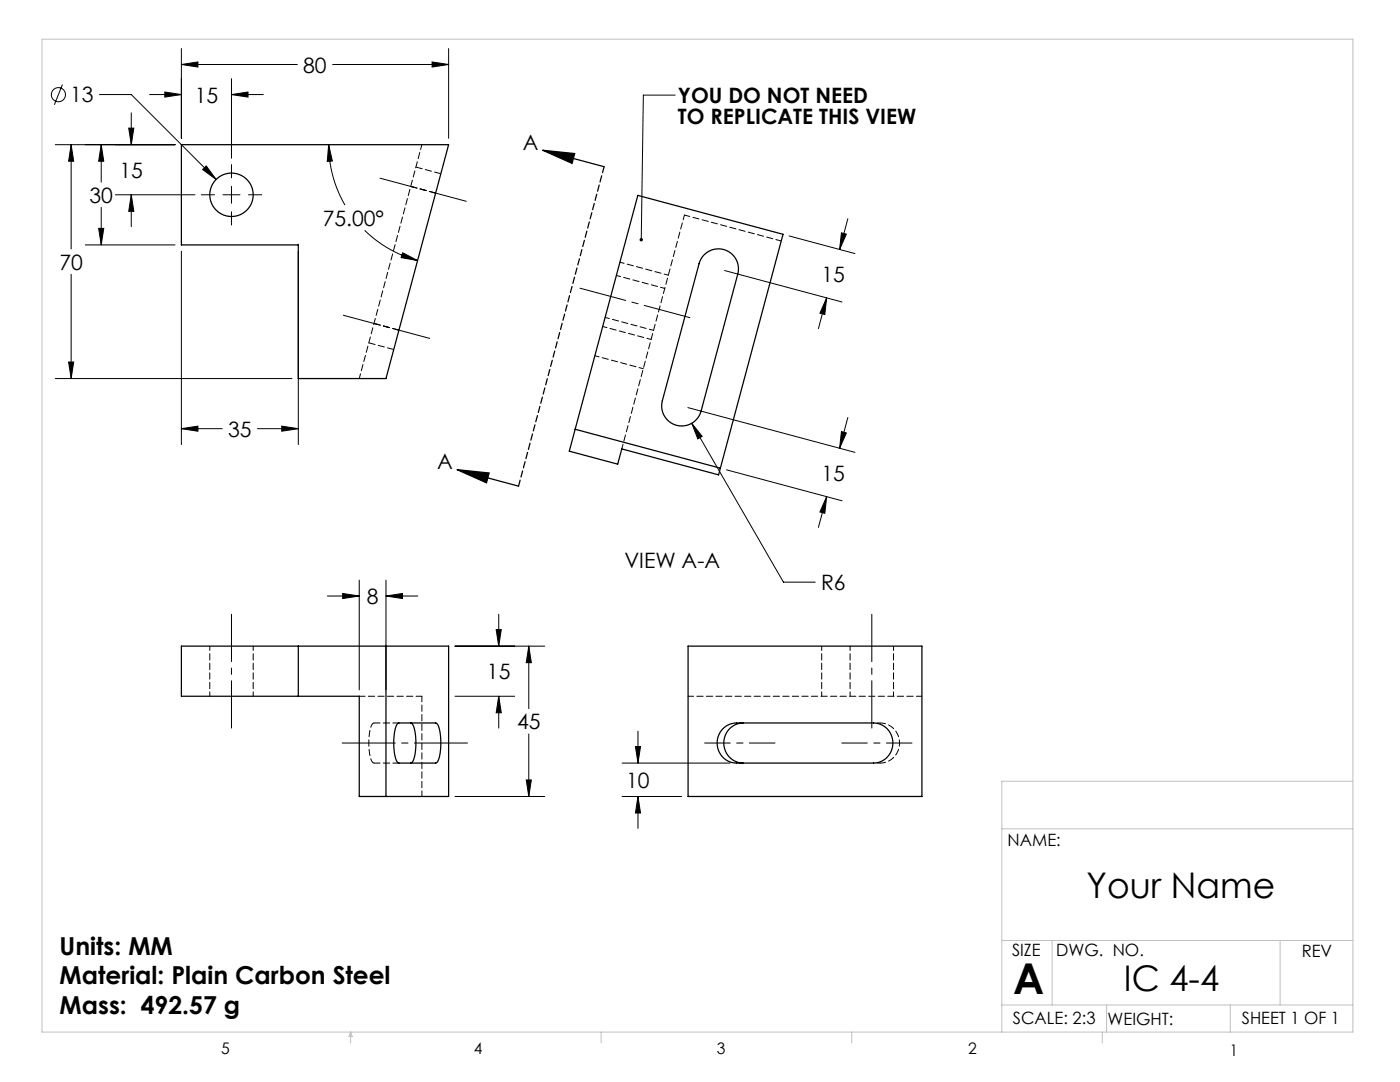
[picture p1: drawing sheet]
<svg xmlns="http://www.w3.org/2000/svg" width="279mm" height="216mm" viewBox="0 0 279 216" stroke-linecap="round" stroke-linejoin="round" font-family="sans-serif">
<g fill="none" stroke="#000" stroke-width=".2">
<path d="M12.5 16.9l-1.7 4M19.8 18.9h6.4l16.9 16.9M29.8 18.9h6.4M32.9 18.4l3.3 .5-3.3 .5zM36.2 12.9l3.3-.5v1zM36.2 9.7v17.9M36.2 12.9h23.1M46.2 15.7v15.9M46.2 18.9h6.3M46.2 18.9l3.3-.5v1zM66.4 12.9h23.1M86.2 12.4l3.3 .5-3.3 .5z"/>
<path d="M89.5 9.7v17.9M134.7 19h-6.3l-.4 28.8M11 28.9h23.9M14.2 28.9l.5 3.3h-1zM14.2 28.9v20.8M20.2 28.9l.5 3.3h-1zM20.2 28.9v7.4M23 38.9h15.9M25.7 25.6h1l-.5 3.3zM26.2 22.5v6.4M26.2 38.9v6.3M26.2 38.9l.5 3.3h-1z"/>
<path d="M40.2 38.9h2.6M40.4 33.8l.8-.7 1.9 2.7zM44.5 38.9h3.4M46.2 32.8v2.7M46.2 37.2v3.4M49.6 38.9h2.6M65.6 28.9l.7 3.2-1 .1zM65.6 28.9a23.9 23.9 0 0 0 3.2 12M14.2 54.7v20.8M17 48.9h17.9M19.7 45.6h1l-.5 3.3zM20.2 41.4v7.5"/>
<path d="M36.2 50.1v38.6M46.2 42.3v2.6M59.5 50.1v38.6M72.8 46a23.9 23.9 0 0 0 10.5 6M80.4 50.4l2.9 1.6-3.3-.6zM144.6 54l23.4 6.3M157.5 47.1l13.1 3.5M165 59.4l-1.7 6.2M165 59.4l-.4 3.4-1-.3zM167.9 46.5l1 .2-1.3 3.1zM169.2 43.6l-1.6 6.2M11 75.5h47.3"/>
<path d="M13.7 72.2h1l-.5 3.3zM36.2 85.5l3.3-.5v1zM36.2 85.5h8.1M51.4 85.5h8.1M56.2 85l3.3 .5-3.3 .5zM137.3 81.3l33.3 9M138 84.5l2.1 2.6-.8 .5zM138 84.5l18.3 31.7h6.4M145 93.7l23 6.2M165 99.1l-1.7 6.1M165 99.1l-.4 3.3-1-.2zM167.9 86.1l1 .3-1.3 3z"/>
<path d="M169.2 83.3l-1.6 6.1M65.3 118.9h6.4M68.4 118.4l3.3 .5-3.3 .5zM71.7 115.8v21.9M77 118.9l3.3-.5v1zM77 115.8v21.9M77 118.9h6.4M90.8 138.9h11.9M90.8 128.9h17.9M99 125.6h1l-.5 3.3zM99.5 122.6v6.3M99.5 138.9v6.4"/>
<path d="M99.5 138.9l.5 3.3h-1zM105.5 128.9v12.5M105.5 128.9l.5 3.3h-1zM90.8 158.9h17.9M105 155.6h1l-.5 3.3zM105.5 146.4v12.5M124.1 158.9h12M124.1 152.3h21.6M126.8 149h1l-.5 3.3zM127.3 145.9v6.4M127.3 158.9v6.4M127.3 158.9l.5 3.3h-1z"/>
<circle cx="11.7" cy="18.9" r="1.41"/>
</g>
<g fill="none" stroke="#000" stroke-width=".25">
<path d="M36.2 28.9h53.3l-12.5 46.6h-17.5v-26.6h-23.3zM108.3 30l6.4 .6-.5 2zM108.3 30l12.3 3.3M127.3 39l29 7.8-12.9 48-19.3-5.2-.8 3-9.7-2.6zM140.4 51a4 4 0 0 1 4.9-.9 4 4 0 0 1 1.9 4.6l-7.3 27.3a4 4 0 0 1-4.9 2.9 4 4 0 0 1-2.8-4.9l7.3-27.4 .4-.8zM91.2 93.7l6.4 .7-.5 1.9zM91.2 93.7l12.3 3.3M114.8 85.7l29 7.7M36.2 128.9h53.3v30h-17.8v-20h-35.5zM59.5 128.9v10M77 128.9v30M137.3 128.9h46.7v30h-46.7z"/>
<path d="M79.4 144.4l.2-.1h7.3a2.71 2.71 0 0 1 1 2.4v2.7a4.1 4.1 0 0 1-.8 2.8l-7.5 .1a2.71 2.71 0 0 1-.9-2.5l-.1-2.7a5.3 5.3 0 0 1 .8-2.7zM82 144.3a2.71 2.71 0 0 1 .9 2.4l.1 2.7a4.1 4.1 0 0 1-.9 2.8l-.1 .1M144.2 145.5l.7-.6 .8-.4 1.3-.2h27.3a4 4 0 0 1 3.9 4 4 4 0 0 1-3.9 4h-27.3a4 4 0 0 1-3.6-2.5 4 4 0 0 1 .8-4.3zM148.3 144.3a4 4 0 0 0-3.8 4 4 4 0 0 0 3.8 4"/>
<circle cx="46.2" cy="38.9" r="4.3"/>
</g>
<path d="M103.5 97l17.1-63.7" fill="none" stroke="#000" stroke-width=".25" stroke-dasharray="1.3 .6"/>
<path d="M75.8 35.6l17.3 4.6M68.5 62.9l17.2 4.6" fill="none" stroke="#000" stroke-width=".2" stroke-dasharray="15.2 1.3 1.3 1.3" stroke-dashoffset="8.2"/>
<path d="M115.8 57.5l21.9 5.9M46.2 122.6v22.7M174 122.6v22.7" fill="none" stroke="#000" stroke-width=".2" stroke-dasharray="15.2 1.3 1.3 1.3" stroke-dashoffset="5.8"/>
<path d="M68.3 148.3h25" fill="none" stroke="#000" stroke-width=".2" stroke-dasharray="15.2 1.3 1.3 1.3" stroke-dashoffset="4.6"/>
<path d="M154.7 148.3h-14.1M182 148.3h-14" fill="none" stroke="#000" stroke-width=".2" stroke-dasharray="15.2 1.3 1.3 1.3" stroke-dashoffset="10.1"/>
<g fill="none" stroke="#c0c0c0" stroke-width=".2">
<path d="M8.4 7.8h261.6v198.1h-261.6zM270 155.9h-70.1v50M199.9 165.4h70.1M199.9 187.7h70.1M210 187.7v12.8M255.5 187.7v12.8M70 205.9v2.2M70 205.9l.3 .9h-.7zM120 205.9v2.2M170 205.9v2.2M199.9 200.5h70.1M220 205.9v2.2"/>
<path d="M220.8 200.5v5.4M245.5 200.5v5.4"/>
</g>
<g fill="#000">
<path d="M127.7 47.6a.34 .34 0 0 1 .6 .1 .34 .34 0 0 1-.3 .5v-.4v.4a.34 .34 0 0 1-.3-.2 .34 .34 0 0 1 0-.4z"/>
<path d="M91.2 93.7l6.4 .7-.5 1.9zM108.3 30l6.4 .6-.5 2z"/>
<path d="M99.5 138.9l.5 3.3h-1zM99 125.6h1l-.5 3.3zM77 118.9l3.3-.5v1zM68.4 118.4l3.3 .5-3.3 .5zM105.5 128.9l.5 3.3h-1zM105 155.6h1l-.5 3.3zM36.2 12.9l3.3-.5v1zM86.2 12.4l3.3 .5-3.3 .5zM20.2 28.9l.5 3.3h-1zM19.7 45.6h1l-.5 3.3zM36.2 85.5l3.3-.5v1zM56.2 85l3.3 .5-3.3 .5zM14.2 28.9l.5 3.3h-1zM13.7 72.2h1l-.5 3.3zM65.6 28.9l.7 3.2-1 .1zM80.4 50.4l2.9 1.6-3.3-.6zM40.4 33.8l2.7 2-1.9-2.7zM26.2 38.9l.5 3.3h-1zM25.7 25.6h1l-.5 3.3zM46.2 18.9l3.3-.5v1zM32.9 18.4l3.3 .5-3.3 .5zM126.8 149h1l-.5 3.3zM127.3 158.9l.5 3.3h-1zM138 84.5l1.3 3.1 .8-.5zM165 59.4l-.4 3.4-1-.3zM167.9 46.5l1 .2-1.3 3.1zM167.9 86.1l1 .3-1.3 3zM165 99.1l-.4 3.3-1-.2z"/>
</g>
<path d="M71.7 138.9h12.5M74.6 152.3h5M74.6 144.3h5M74.6 144.3a2.71 2.71 0 0 0-.9 2.4l-.1 2.7a4.1 4.1 0 0 0 .9 2.8l.1 .1" fill="none" stroke="#000" stroke-width=".2" stroke-dasharray="1.3 .6" stroke-dashoffset=".1"/>
<path d="M155.9 48.1l-19.3-5.2M137.3 138.9h46.7M84.2 158.9v-20M175.7 152.3a4 4 0 0 0 3.8-4 4 4 0 0 0-3.8-4" fill="none" stroke="#000" stroke-width=".2" stroke-dasharray="1.3 .6" stroke-dashoffset=".2"/>
<path d="M123.7 52.3l9.7 2.6M132.7 57.6l-9.7-2.6M118.7 71l9.7 2.6M120.3 65.1l9.6 2.6M120.8 63.3l9.6 2.6M41.9 128.9v10M50.5 138.9v-10M164 128.9v10M169.7 128.9v10M178.3 138.9v-10" fill="none" stroke="#000" stroke-width=".2" stroke-dasharray="1.3 .6" stroke-dashoffset=".4"/>
<path d="M71.7 75.5l12.5-46.6M124.1 89.6l12.5-46.7" fill="none" stroke="#000" stroke-width=".2" stroke-dasharray="1.3 .6" stroke-dashoffset=".3"/>
<path d="M82 37.2l4.9 1.3M88 34.7l-5-1.4M73.6 68.4l5 1.3M74.6 64.5l5 1.4" fill="none" stroke="#000" stroke-width=".2" stroke-dasharray="1.3 .6"/>
<path d="M175.7 144.3h-1.4M175.7 152.3h-1.4" fill="none" stroke="#000" stroke-width=".2" stroke-dasharray="1.3 .6" stroke-dashoffset=".7"/>
<text font-size="8.5" x="202.2" y="198.3">A</text>
<g font-size="7.1">
<text x="216.9" y="179.1">Your Name</text>
<text x="224.3" y="197.7">IC 4-4</text>
</g>
<g font-size="4.9">
<text x="11.9" y="190.5">Units: MM</text>
<text x="11.9" y="196.4">Material: Plain Carbon Steel</text>
<text x="11.9" y="202.4">Mass: 492.57 g</text>
</g>
<g font-size="4.2">
<text x="60.5" y="14.5">80</text>
<text x="14" y="20.4">13</text>
<text x="38.9" y="20.5">15</text>
<text x="135.3" y="20.6">YOU DO NOT NEED</text>
<text x="104.3" y="29.9">A</text>
<text x="135.3" y="24.8">TO REPLICATE THIS VIEW</text>
<text x="23.9" y="35.5">15</text>
<text x="17.8" y="40.5">30</text>
<text x="64.4" y="45.1">75.00°</text>
<text x="11.8" y="53.8">70</text>
<text x="163.9" y="56.2">15</text>
<text x="45.5" y="87.1">35</text>
<text x="87.2" y="93.6">A</text>
<text x="163.9" y="95.9">15</text>
<text x="124.6" y="113.3">VIEW A-A</text>
<text x="163.9" y="117.8">R6</text>
<text x="73.2" y="120.5">8</text>
<text x="97.2" y="135.5">15</text>
<text x="103.2" y="145.5">45</text>
<text x="125" y="157.2">10</text>
</g>
<g font-size="3.4">
<text x="201.1" y="168.8">NAME:</text>
<text x="202" y="190.8">SIZE</text>
<text x="210.8" y="190.9">DWG. NO.</text>
<text x="259.8" y="191">REV</text>
<text x="202.1" y="204.4">SCALE: 2:3</text>
<text x="221" y="204.5">WEIGHT:</text>
<text x="247.8" y="204.4">SHEET 1 OF 1</text>
</g>
<g font-size="3.2">
<text x="44.2" y="210.4">5</text>
<text x="94.6" y="210.3">4</text>
<text x="143.1" y="210.4">3</text>
<text x="193.2" y="210.3">2</text>
<text x="245.4" y="210.6">1</text>
</g>
</svg>
